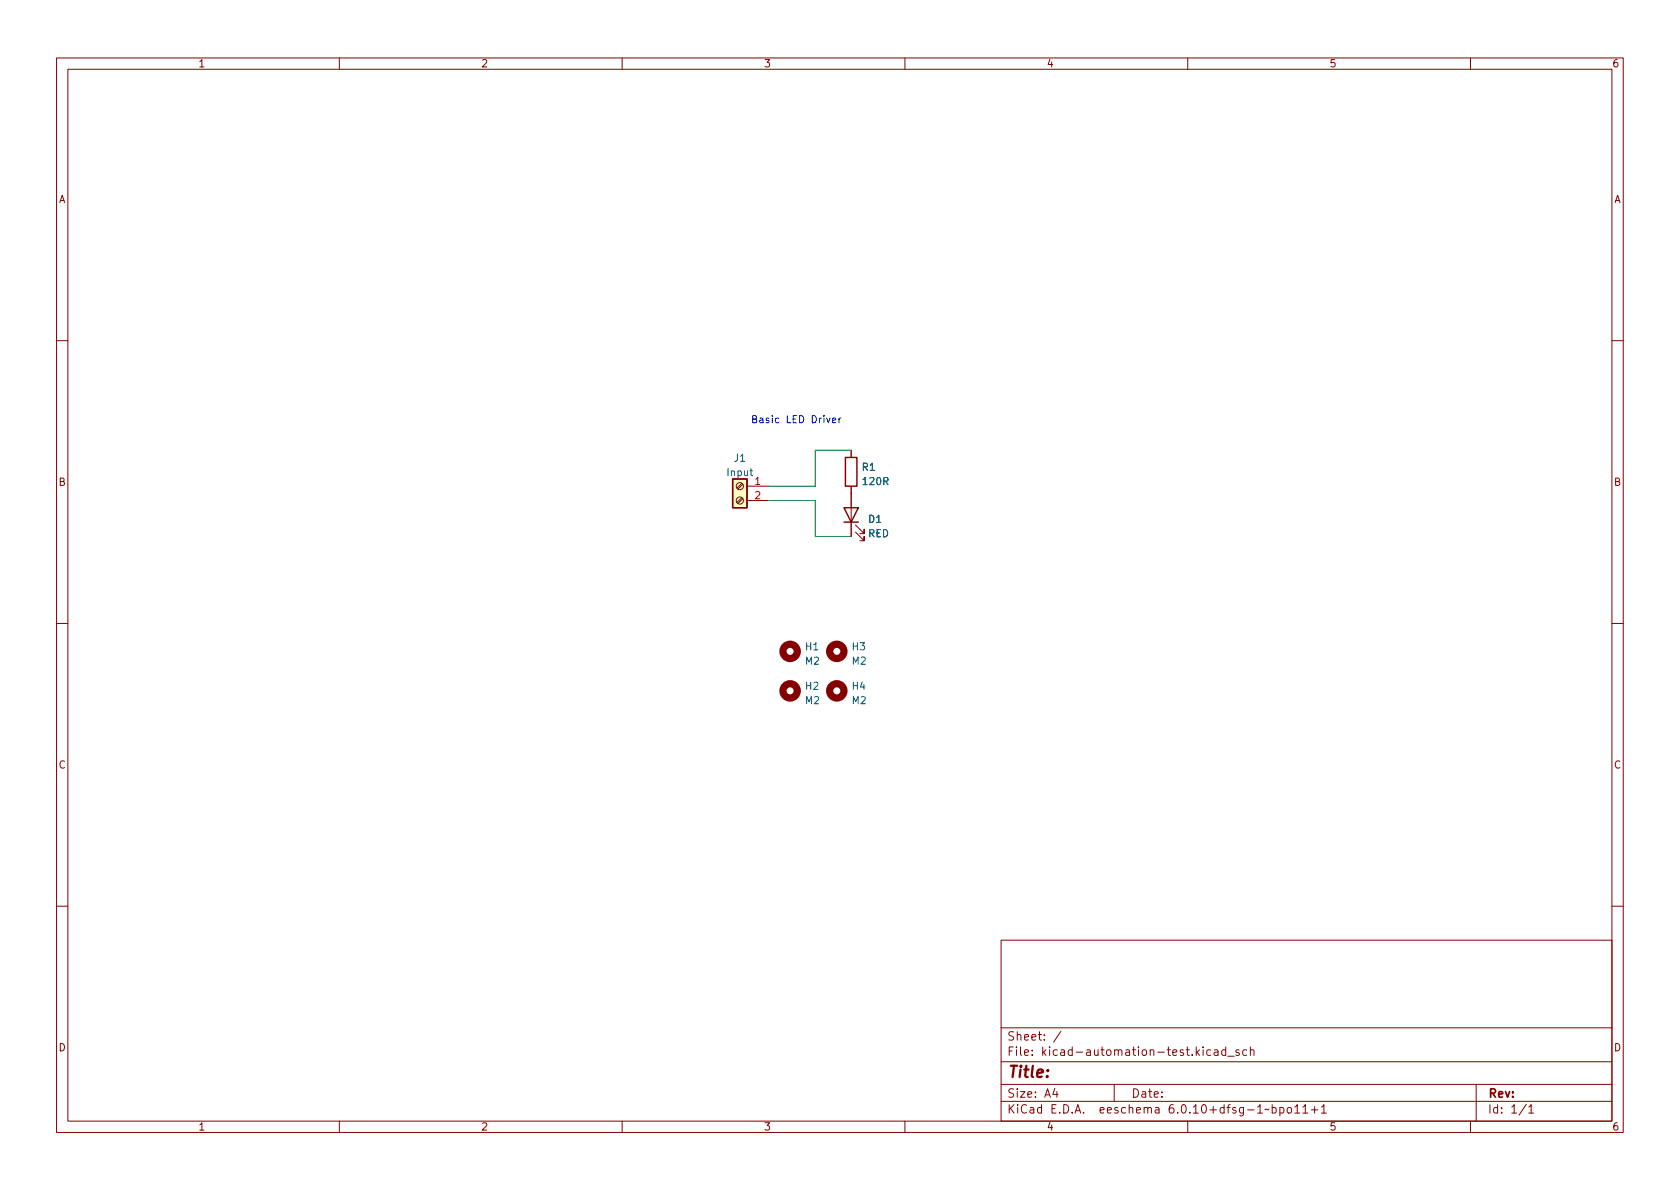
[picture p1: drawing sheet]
<svg xmlns="http://www.w3.org/2000/svg" width="297mm" height="210mm" viewBox="0 0 297 210" stroke-linecap="round" stroke-linejoin="round" font-family="sans-serif">
<g fill="none" stroke="#840000" stroke-width=".18">
<path d="M10 10.2h277v190.1h-277zM12 12.2h273v186.1h-273zM60 10.2v2M110 10.2v2M160 10.2v2M210 10.2v2M260 10.2v2M10 60.2h2M150.5 79.6v1.3M285 60.2h2M131.2 88l-.9 .8M131.2 85.5l-.9 .8"/>
<path d="M131.3 88.2l-.8 .8M131.3 85.6l-.8 .9M132.1 86h3.8M132.1 88.5h3.8M150.5 86v8.9M151.3 94.1l1.5 1.5v-.7v.7h-.8M151.3 92.8l1.5 1.6v-.8v.8h-.8M10 110.2h2M285 110.2h2M10 160.2h2M177 166.3h108v32h-108zM285 160.2h2"/>
<path d="M60 198.3v2M110 198.3v2M160 198.3v2M177 194.8h108M177 191.8h108M177 187.8h108M177 181.8h108M186.5 192.5l-.4 1h1M186.9 193v1M187.6 182.4l-1.3 1.9M197 191.8v3M210 198.3v2"/>
<path d="M214.1 185.7l-.5-.1-.2 .3v.4l.1 .3h.6M214.7 185.7h.6l.1 .9M215.4 186l-.5 .1a.29 .29 0 0 0-.3 .2 .29 .29 0 0 0 .3 .3h.5M216.7 185.7l-.4-.1-.3 .3v.4l.1 .3h.6M216.7 185.1v1.5M217.1 186.8h1.1M219.1 185.7l-.4-.1-.2 .2 .1 .3 .5 .1v.4h-.6M220.4 185.7l-.4-.1-.3 .3v.4l.2 .3h.5M221.1 185.8l.2-.2 .3 .1 .1 .9M221.1 185.1v1.5M224.4 196.1l-.3 .2-.2-.2-.3 .2M224.9 195.9l.5-.1 .2 .3v.4l-.1 .3h-.6"/>
<path d="M224.9 195.3v1.5M226.3 195.9l.4-.1 .3 .3v.4l-.1 .3h-.6M226.3 195.8v1.5M227.7 195.9l.4-.1 .3 .3v.4l-.3 .3h-.4l-.1-.3v-.4zM228.9 195.8l.5-.5v1.5M228.9 196.8h.9M230.4 195.8l.4-.5v1.5M230.4 196.8h.8M231.9 196.3h1.1M232.4 195.7v1.1M233.6 195.8l.5-.5v1.5M233.6 196.8h.9"/>
<path d="M260 198.3v2M261 191.8v6.5M269.9 195.3l-1.3 1.9M270.3 195.8l.4-.5v1.5M270.3 196.8h.9"/>
<circle cx="130.8" cy="86" r=".63"/>
<circle cx="130.8" cy="88.5" r=".63"/>
</g>
<path d="M129.5 84.7h2.6v5.1h-2.6zM149.2 89.8h2.6l-1.3 2.5zM149.2 92.3h2.6M149.5 80.9h2v5.1h-2z" fill="none" stroke="#840000" stroke-width=".25"/>
<path d="M129.5 84.7h2.6v5.1h-2.6z" fill="#ffffc2" stroke="#ffffc2" stroke-width=".18"/>
<g fill="none" stroke="#840000" stroke-width="1.3">
<circle cx="139.7" cy="115.2" r="1.27"/>
<circle cx="148" cy="115.2" r="1.27"/>
<circle cx="139.7" cy="122.2" r="1.27"/>
<circle cx="148" cy="122.2" r="1.27"/>
</g>
<path d="M147.2 74.3l.6-.1-.1-.2-.3-.1-.2 .2v.6h.5M148.3 73.9v.9M148.7 73.9l-.4 .3" fill="none" stroke="#0000c2" stroke-width=".18"/>
<path d="M150.5 79.6h-6.4v6.4h-8.2M135.9 88.5h8.2v6.4h6.4" fill="none" stroke="#009600" stroke-width=".18"/>
<text font-size="2.8" fill="#840000" x="178" y="190.6">Title:</text>
<g font-size="2.1" fill="#840000">
<text x="178" y="184">Sheet: /</text>
<text x="178" y="186.7">File: kicad-automation-test.kicad_sch</text>
<text x="178" y="196.9">KiCad E.D.A. eeschema 6.0.10+dfsg-1~bpo11+1</text>
<text x="178" y="194.1">Size: A4</text>
<text x="200" y="194.1">Date:</text>
<text x="263" y="194.1">Rev:</text>
<text x="263" y="196.9">Id: 1/1</text>
</g>
<g font-size="1.8" fill="#840000">
<text x="35" y="11.9">1</text>
<text x="85" y="11.9">2</text>
<text x="135" y="11.9">3</text>
<text x="185" y="11.9">4</text>
<text x="235" y="11.9">5</text>
<text x="285" y="11.9">6</text>
<text x="10.3" y="35.9">A</text>
<text x="285.3" y="35.9">A</text>
<text x="10.3" y="85.9">B</text>
<text x="285.3" y="85.9">B</text>
<text x="10.3" y="135.9">C</text>
<text x="285.3" y="135.9">C</text>
<text x="10.3" y="185.9">D</text>
<text x="285.3" y="185.9">D</text>
<text x="35" y="199.9">1</text>
<text x="85" y="199.9">2</text>
<text x="135" y="199.9">3</text>
<text x="185" y="199.9">4</text>
<text x="235" y="199.9">5</text>
<text x="285" y="199.9">6</text>
</g>
<text font-size="1.8" fill="#0000c2" x="132.7" y="74.8">Basic LED Driver</text>
<g font-size="1.8" fill="#006464">
<text x="129.8" y="81.6">J1</text>
<text x="152.5" y="83.2">R1</text>
<text x="128.6" y="84.2">Input</text>
<text x="152.7" y="85.8">120R</text>
<text x="153.5" y="95">RED</text>
<text x="153.6" y="92.4">D1</text>
<text x="142.4" y="117.5">M2</text>
<text x="142.5" y="115">H1</text>
<text x="150.7" y="117.5">M2</text>
<text x="150.7" y="115">H3</text>
<text x="142.4" y="124.5">M2</text>
<text x="142.5" y="122">H2</text>
<text x="150.7" y="124.5">M2</text>
<text x="150.7" y="122">H4</text>
</g>
<g font-size="1.8" fill="#a90000">
<text x="133.5" y="85.7">1</text>
<text x="133.5" y="88.3">2</text>
</g>
</svg>
